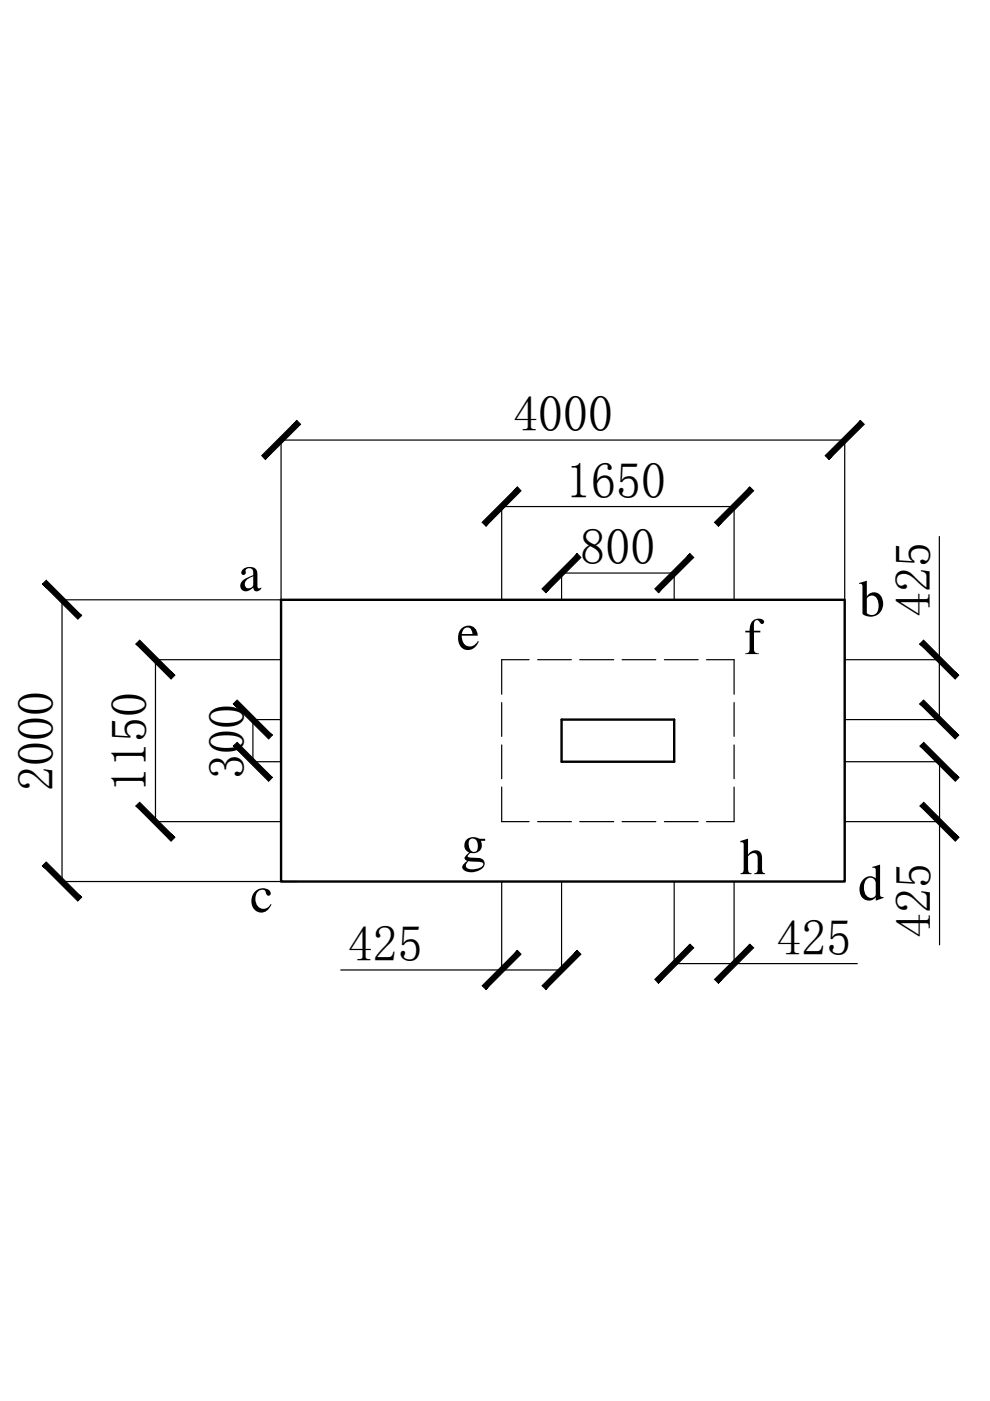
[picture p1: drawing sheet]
<svg xmlns="http://www.w3.org/2000/svg" width="210mm" height="297mm" viewBox="0 0 210 297" stroke-linecap="round" stroke-linejoin="round" font-family="sans-serif">
<!-- layer: 0 -->
<path d="M59.6 127.2h119.5v59.7h-119.5zM119.1 152.6h23.8v8.9h-23.8z" fill="none" stroke="#000" stroke-width=".51"/>
<g fill="none" stroke="#000" stroke-width=".25">
<path d="M59.6 93.3v33.8M59.6 93.3h119.5M179.1 93.3v33.8M106.4 107.4v19.7M106.4 107.4h49.2M155.6 107.4v19.7M199.2 113.7v38.9M13.1 127.2h46.5M13.2 127.2v59.7M32.9 139.9h26.7M33 139.9v34.3M112.2 139.9h-5.8v7.3"/>
<path d="M114 139.9h7.1M119.1 121.5v5.6M119.1 121.5h23.8M122.9 139.9h7.2M131.9 139.9h7.2M140.9 139.9h7.1M142.9 121.5v5.6M149.8 139.9h5.8v7.3M179.1 139.9h20.1M53.6 152.6h6M53.6 152.6v8.9M106.4 149v7.1"/>
<path d="M106.4 157.9v7.2M155.6 149v7.1M155.6 157.9v7.2M179.1 152.6h20.1M32.9 174.2h26.7M53.6 161.5h6M106.4 166.9v7.3h5.8M114 174.2h7.1M122.9 174.2h7.2M131.9 174.2h7.2M140.9 174.2h7.1M155.6 166.9v7.3h-5.8"/>
<path d="M179.1 174.2h20.1M179.1 161.5h20.1M199.2 161.5v38.8M13.1 186.9h49.9M106.4 186.9v18.8M119.1 186.9v18.8M142.9 186.9v17.4M155.6 186.9v17.4M72.2 205.7h46.9M142.9 204.3h38.9"/>
</g>
<g fill="#000" stroke="#000" stroke-width=".21">
<path d="M62.9 89.2l-6.7 8.2 7.5-7.4zM62.9 89.2l-6.7 8.2-.7-.8z"/>
<path d="M174.9 96.6l.9 .8 6.6-8.2zM182.4 89.2l.8 .8-7.4 7.4z"/>
<path d="M109.7 103.3l-6.7 8.2 7.5-7.4zM109.7 103.3l-6.7 8.2-.8-.8z"/>
<path d="M122.4 117.4l-6.7 8.2 7.5-7.4zM122.4 117.4l-6.7 8.2-.8-.8z"/>
<path d="M151.5 110.7l.8 .8 6.7-8.2zM159 103.3l.8 .8-7.5 7.4z"/>
<path d="M9 123.8l7.5 7.5 .8-.8zM9 123.8l.8-.8 7.5 7.5z"/>
<path d="M138.8 124.8l.8 .8 6.7-8.2zM146.3 117.4l.8 .8-7.5 7.4z"/>
<path d="M28.8 136.5l7.5 7.5 .8-.8zM28.8 136.5l.8-.8 7.5 7.5z"/>
<path d="M49.5 158.2l8.2 6.6-7.4-7.4zM49.5 158.2l8.2 6.6-.7 .9z"/>
<path d="M49.5 149.2l7.5 7.5 .7-.8zM49.5 149.2l.8-.8 7.4 7.5z"/>
<path d="M195.8 148.4l-.8 .8 8.3 6.7zM195 149.2l8.3 6.7-.8 .8z"/>
<path d="M195 136.5l7.5 7.5 .8-.8zM195 136.5l.8-.8 7.5 7.5z"/>
<path d="M28.8 170.9l8.3 6.6-7.5-7.4zM28.8 170.9l8.3 6.6-.8 .9z"/>
<path d="M195.1 170.9l8.2 6.6-7.4-7.4zM195.1 170.9l8.2 6.6-.7 .9z"/>
<path d="M195.1 158.2l7.5 7.5 .7-.9zM195.1 158.2l.8-.8 7.4 7.4z"/>
<path d="M9.8 182.8l-.8 .8 8.3 6.6zM9 183.6l8.3 6.6-.8 .9z"/>
<path d="M109.7 201.5l-6.7 8.3 7.5-7.5zM109.7 201.5l-6.7 8.3-.8-.8z"/>
<path d="M122.4 201.5l-7.5 7.5 .8 .8zM122.4 201.5l.8 .8-7.5 7.5z"/>
<path d="M146.3 200.2l-6.7 8.2 7.5-7.4zM146.3 200.2l-6.7 8.2-.8-.8z"/>
<path d="M151.5 207.6l.8 .8 6.7-8.2zM159 200.2l.8 .8-7.5 7.4z"/>
</g>
<g font-size="11">
<text x="50.5" y="125.3">a</text>
<text x="182.1" y="130.6">b</text>
<text x="96.8" y="137.7">e</text>
<text x="157.8" y="138.7">f</text>
<text x="97.7" y="182.5">g</text>
<text x="156.9" y="185.3">h</text>
<text x="181.9" y="190.8">d</text>
<text x="53" y="193.4">c</text>
</g>
<g font-size="10.6">
<text x="108.8" y="91.4">4000</text>
<text x="120" y="105.5">1650</text>
<text x="123.1" y="119.6">800</text>
<text x="197.3" y="130.9" transform="rotate(-90 197.3 130.9)">425</text>
<text x="11.3" y="167.6" transform="rotate(-90 11.3 167.6)">2000</text>
<text x="31.1" y="168" transform="rotate(-90 31.1 168)">1150</text>
<text x="51.8" y="165.1" transform="rotate(-90 51.8 165.1)">300</text>
<text x="73.8" y="203.8">425</text>
<text x="164.6" y="202.4">425</text>
<text x="197.3" y="198.8" transform="rotate(-90 197.3 198.8)">425</text>
</g>
</svg>
